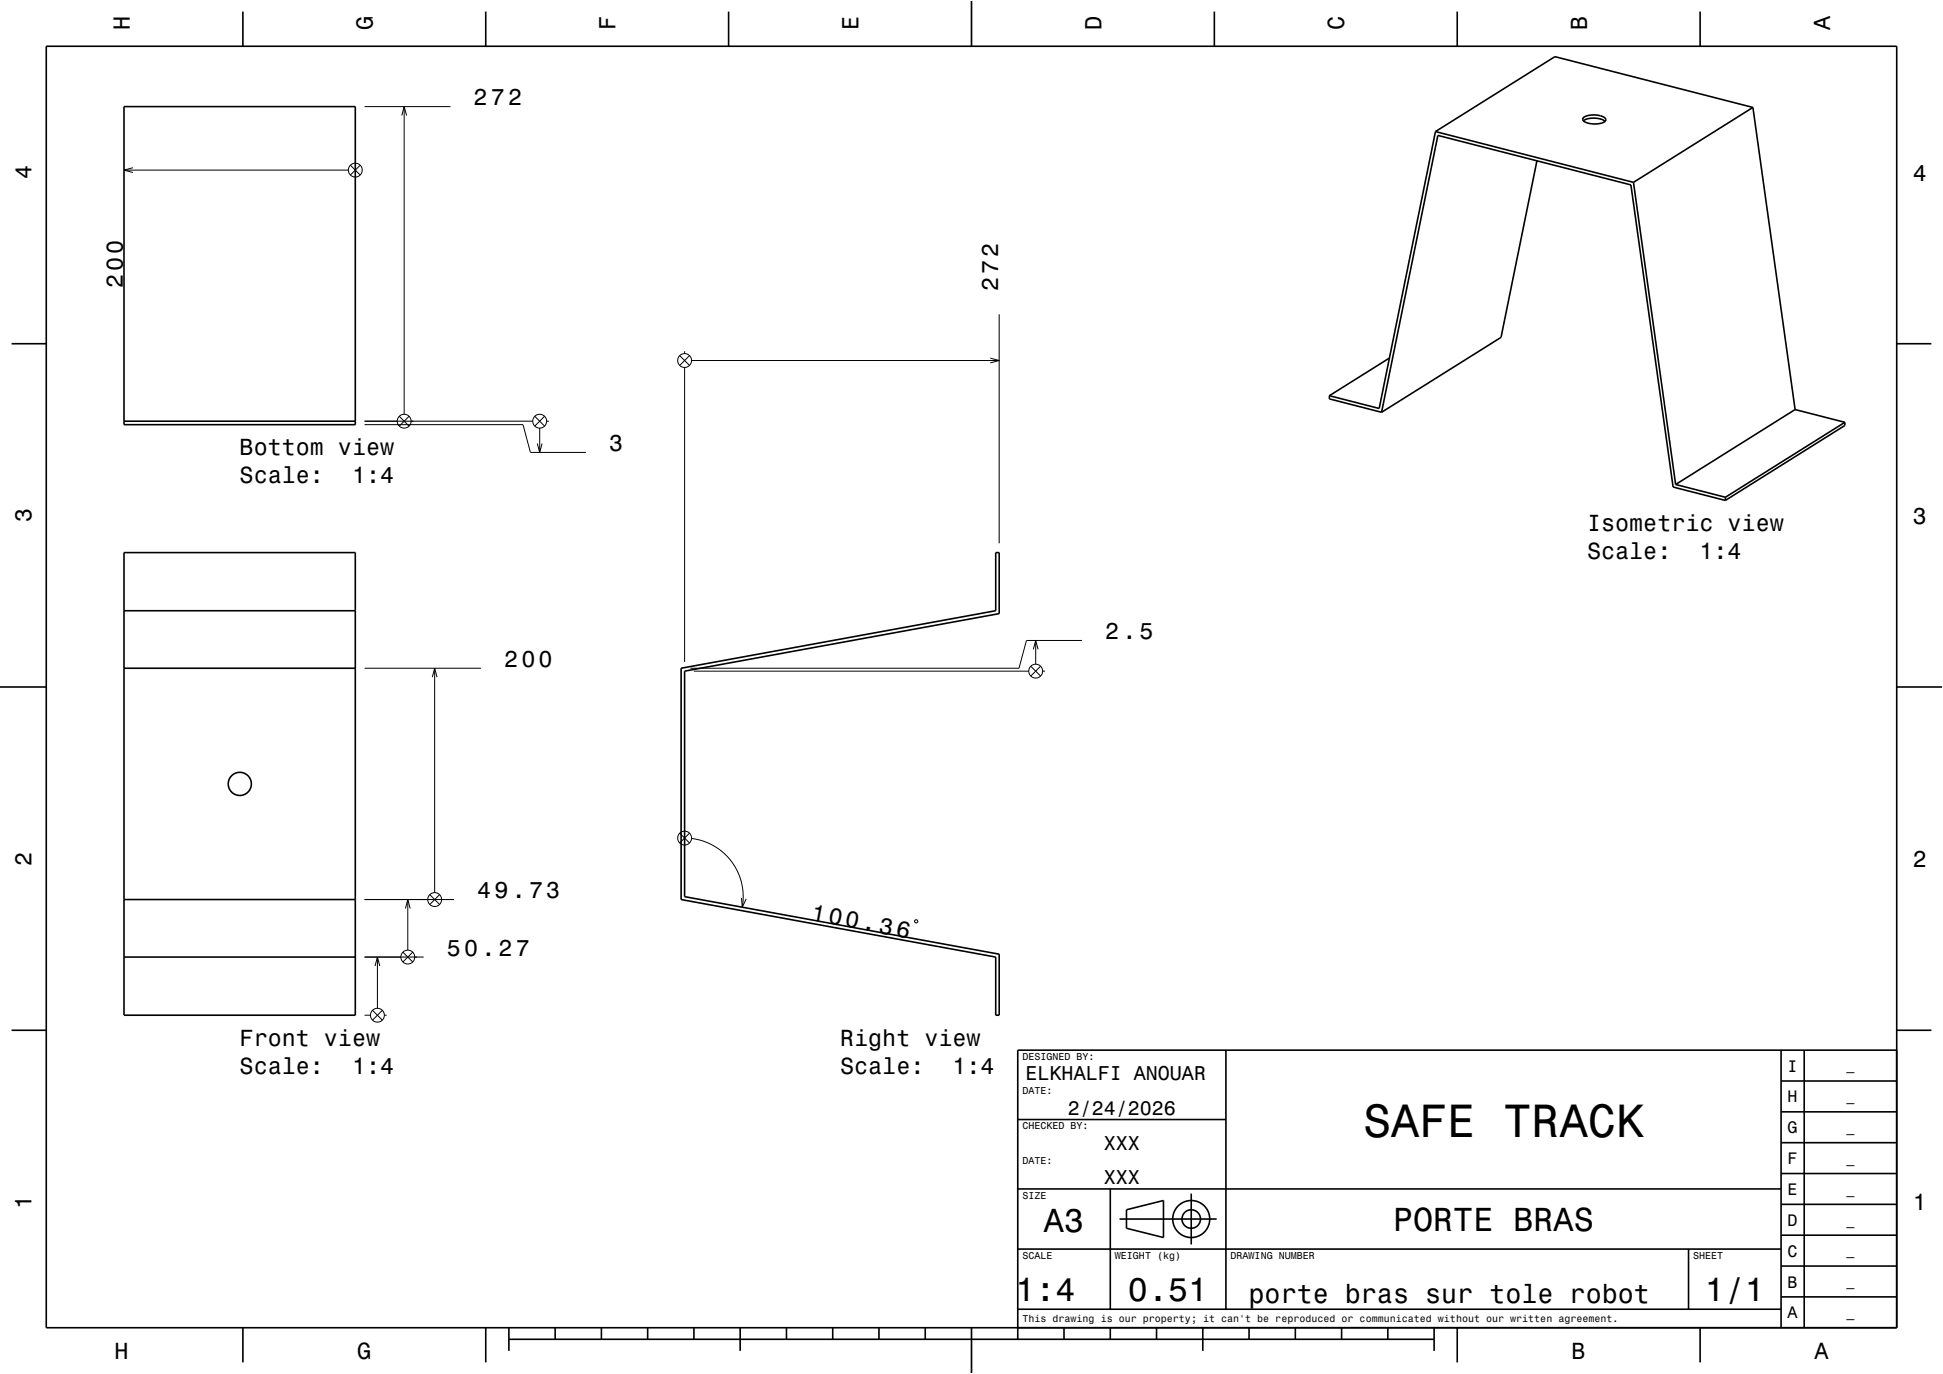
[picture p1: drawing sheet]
<svg xmlns="http://www.w3.org/2000/svg" width="420mm" height="297mm" viewBox="0 0 420 297" stroke-linecap="round" stroke-linejoin="round" font-family="sans-serif">
<g fill="none" stroke="#000" stroke-width=".22">
<path d="M26.8 36.8h48.5M28.7 36.3l-1.9 .5 1.9 .5M75.7 35.7l2.2 2.1M77.9 35.7l-2.2 2.1M78.8 23h18.6M86.9 25l.5-2 .5 2M87.4 23v66.5M146.9 76.9l2.1 2.1M148 75.9v.5M148 79.4v63.7M149 76.9l-2.1 2.1M149.5 77.9h66.5"/>
<path d="M214.1 77.4l1.9 .5-1.9 .5M216 67.9v49.5M78.8 91h36.4M78.8 91.8h34.3l1.6 6h12M86.3 90l2.1 2.1M88.4 90l-2.1 2.1M115.6 90l2.1 2.1M116.1 95.9l.6 1.9 .5-1.9M116.7 92.5v5.3M117.7 90l-2.1 2.1M118.2 91h.5M223.9 138.4v5.2"/>
<path d="M233.9 138.4h-12l-1.6 6h-71.1M78.8 144.4h25.2M93.4 146.4l.6-2 .5 2M94 144.4v48.5M150 145.1h72.4M222.8 144l2.1 2.1M223.4 140.4l.5-2 .5 2M224.9 144l-2.1 2.1M225.4 145.1h.5M78.8 194.4h19.3M87.6 196.4l.5-2 .6 2M88.1 194.4v11"/>
<path d="M92.9 193.4l2.1 2.1M95 193.4l-2.1 2.1M146.9 180.1l2.1 2.1M149 180.1l-2.1 2.1M149.5 181.2l2.4 .6 2.2 1 2.1 1.4 1.9 2 1.3 2.1 .9 2.6 .4 2.7-.3 2.5M160.3 194.1l.1 2 .9-1.8M197.7 199l.5-.2 .2 .5-.5 .2zM78.8 219.4h1.3M78.8 206.9h12.8M80.5 218.4l2.1 2.1M81.1 208.8l.5-1.9 .5 1.9M81.6 206.9v11"/>
<path d="M82.6 218.4l-2.1 2.1M83.1 219.4h.5M87.1 205.8l2.1 2.1M89.2 205.8l-2.1 2.1"/>
<circle cx="76.8" cy="36.8" r="1.5"/>
<circle cx="148" cy="77.9" r="1.5"/>
<circle cx="87.4" cy="91" r="1.5"/>
<circle cx="116.7" cy="91" r="1.5"/>
<circle cx="223.9" cy="145.1" r="1.5"/>
<circle cx="94" cy="194.4" r="1.5"/>
<circle cx="148" cy="181.2" r="1.5"/>
<circle cx="81.6" cy="219.4" r="1.5"/>
<circle cx="88.2" cy="206.9" r="1.5"/>
</g>
<g fill="none" stroke="#000" stroke-width=".35">
<path d="M10 10h400v277h-400zM52.5 2.5v7.5M105 2.5v7.5M157.5 2.5v7.5M210 0v10M262.5 2.5v7.5M315 2.5v7.5M367.5 2.5v7.5M26.8 23h50v68.8h-50zM310.3 28.4l42.8 11M310.3 28.4l-12.2 59.9-10.7-2.8M332.2 34.8l-7.7 38.1-25.9 16.2"/>
<path d="M342.2 25.5a4.4 4.4 0 0 1 4.9 .2 .88 .88 0 0 1-1 .9 4.3 4.3 0 0 1-3.9-.6zM342.3 26.1a4.6 4.6 0 0 1 4.6 .1M353.1 39.4l9.1 65.3M378.9 23.2l-42.8-11-25.8 16.2M378.9 23.2l-25.8 16.2M378.9 23.2l9.1 65.3M2.5 74.3h7.5M300.3 77.4l-12.9 8.1M410 74.3h7.5M26.8 91h50M287.4 85.5v.7l11.2 2.9M298.6 89.1l12.2-59.8 41.7 10.7 9.2 65.3 11.3 2.9"/>
<path d="M388 88.5l-25.8 16.2M388 88.5l10.8 2.8M398.8 91.3v.7l-25.8 16.2M398.8 91.3l-25.8 16.2M26.8 119.4h50v100h-50zM362.2 104.7l10.8 2.8M373 107.5v.7M26.8 132h50M0 148.5h10M26.8 144.4h50M147.2 144.4l68-12.4v-12.6h.8v13.2l-68 12.5v48.7l68 12.5v13.1h-.8v-12.5l-68-12.5zM410 148.5h10"/>
<path d="M26.8 194.4h50M26.8 206.9h50M2.5 222.7h7.5M265 227v56M385 233.7h25M385 227v60M390 227v60M410 222.7h7.5M410 227h-190v62.5M220 257h165M220 242h45M240 257v26"/>
<path d="M257.5 258v11M385 253.7h25M385 247h25M385 240.3h25M220 270h165M242 263.5h21M243.5 261.5l8-2v8l-8-2zM365 270v13M385 273.7h25M385 267h25M385 260.3h25M52.5 287v7.5"/>
<path d="M105 287v7.5M110 289.5h200M110 287v5M120 287v2.5M130 287v2.5M140 287v2.5M150 287v2.5M160 287v5M170 287v2.5M180 287v2.5M190 287v2.5M200 287v2.5"/>
<path d="M210 287v10M220 283h165M230 287v2.5M240 287v2.5M250 287v2.5M260 287v5M270 287v2.5M280 287v2.5M290 287v2.5M300 287v2.5M310 287v5M315 287v7.5"/>
<path d="M367.5 287v7.5M385 280.3h25"/>
<circle cx="51.8" cy="169.4" r="2.5"/>
<circle cx="257.5" cy="263.5" r="2"/>
<circle cx="257.5" cy="263.5" r="4"/>
</g>
<path d="M0 0h420v297h-420" fill="none" stroke="#fff" stroke-width=".22"/>
<text font-size="10.1" x="294.6" y="245.7">SAFE TRACK</text>
<g font-size="7.2">
<text x="225.7" y="266.3">A3</text>
<text x="301.1" y="266.1">PORTE BRAS</text>
<text x="219.5" y="281.3">1:4</text>
<text x="243.8" y="281.3">0.51</text>
<text x="368.5" y="281.3">1/1</text>
</g>
<text font-size="5.8" x="269.9" y="281.6">porte bras sur tole robot</text>
<g font-size="5">
<text x="28.1" y="6.5" transform="rotate(-90 28.1 6.5)">H</text>
<text x="80.6" y="6.5" transform="rotate(-90 80.6 6.5)">G</text>
<text x="133.1" y="6.5" transform="rotate(-90 133.1 6.5)">F</text>
<text x="185.6" y="6.5" transform="rotate(-90 185.6 6.5)">E</text>
<text x="238.1" y="6.5" transform="rotate(-90 238.1 6.5)">D</text>
<text x="290.6" y="6.5" transform="rotate(-90 290.6 6.5)">C</text>
<text x="343.1" y="6.5" transform="rotate(-90 343.1 6.5)">B</text>
<text x="395.6" y="6.5" transform="rotate(-90 395.6 6.5)">A</text>
<text x="102.4" y="22.8">272</text>
<text x="6.8" y="38.7" transform="rotate(-90 6.8 38.7)">4</text>
<text x="413.5" y="39">4</text>
<text x="26.6" y="62.3" transform="rotate(-90 26.6 62.3)">200</text>
<text x="215.7" y="62.9" transform="rotate(-90 215.7 62.9)">272</text>
<text x="51.8" y="98.4">Bottom view</text>
<text x="131.7" y="97.5">3</text>
<text x="51.8" y="104.4">Scale:</text>
<text x="76.1" y="104.4">1:4</text>
<text x="6.8" y="112.9" transform="rotate(-90 6.8 112.9)">3</text>
<text x="413.5" y="113.2">3</text>
<text x="343.1" y="114.8">Isometric view</text>
<text x="343.1" y="120.8">Scale:</text>
<text x="367.4" y="120.8">1:4</text>
<text x="238.9" y="138.2">2.5</text>
<text x="109" y="144.2">200</text>
<text x="6.8" y="187.1" transform="rotate(-90 6.8 187.1)">2</text>
<text x="413.5" y="187.4">2</text>
<text x="103.1" y="194.2">49.73</text>
<text x="175.2" y="198.9" transform="rotate(10 175.2 198.9)">100.36</text>
<text x="96.6" y="206.6">50.27</text>
<text x="51.8" y="226.1">Front view</text>
<text x="181.6" y="226.1">Right view</text>
<text x="51.8" y="232.1">Scale:</text>
<text x="76.1" y="232.1">1:4</text>
<text x="181.6" y="232.1">Scale:</text>
<text x="205.9" y="232.1">1:4</text>
<text x="6.8" y="261.3" transform="rotate(-90 6.8 261.3)">1</text>
<text x="413.5" y="261.6">1</text>
<text x="24.7" y="293.8">H</text>
<text x="77.2" y="293.8">G</text>
<text x="339.7" y="293.8">B</text>
<text x="392.2" y="293.8">A</text>
</g>
<g font-size="4.3">
<text x="221.7" y="233.5">ELKHALFI ANOUAR</text>
<text x="230.8" y="241">2/24/2026</text>
<text x="238.6" y="248.5">XXX</text>
<text x="238.6" y="256">XXX</text>
</g>
<g font-size="3.6">
<text x="386.4" y="231.6">I</text>
<text x="386.4" y="238.3">H</text>
<text x="386.4" y="245">G</text>
<text x="386.4" y="251.6">F</text>
<text x="386.4" y="258.3">E</text>
<text x="386.4" y="265">D</text>
<text x="386.4" y="271.6">C</text>
<text x="386.4" y="278.3">B</text>
<text x="386.4" y="285">A</text>
</g>
<g font-size="2.9">
<text x="399.1" y="231.4">_</text>
<text x="399.1" y="238">_</text>
<text x="399.1" y="244.7">_</text>
<text x="399.1" y="251.4">_</text>
<text x="399.1" y="258">_</text>
<text x="399.1" y="264.7">_</text>
<text x="399.1" y="271.4">_</text>
<text x="399.1" y="278">_</text>
<text x="399.1" y="284.7">_</text>
</g>
<g font-size="2.2">
<text x="221" y="229.1">DESIGNED BY:</text>
<text x="221" y="236.6">DATE:</text>
<text x="221" y="244.1">CHECKED BY:</text>
<text x="221" y="251.6">DATE:</text>
<text x="221" y="259.1">SIZE</text>
<text x="221" y="272.1">SCALE</text>
<text x="241" y="272.1">WEIGHT (kg)</text>
<text x="266" y="272.1">DRAWING NUMBER</text>
<text x="366" y="272.1">SHEET</text>
<text x="221" y="285.8">This drawing is our property; it can't be reproduced or communicated without our written agreement.</text>
</g>
</svg>
